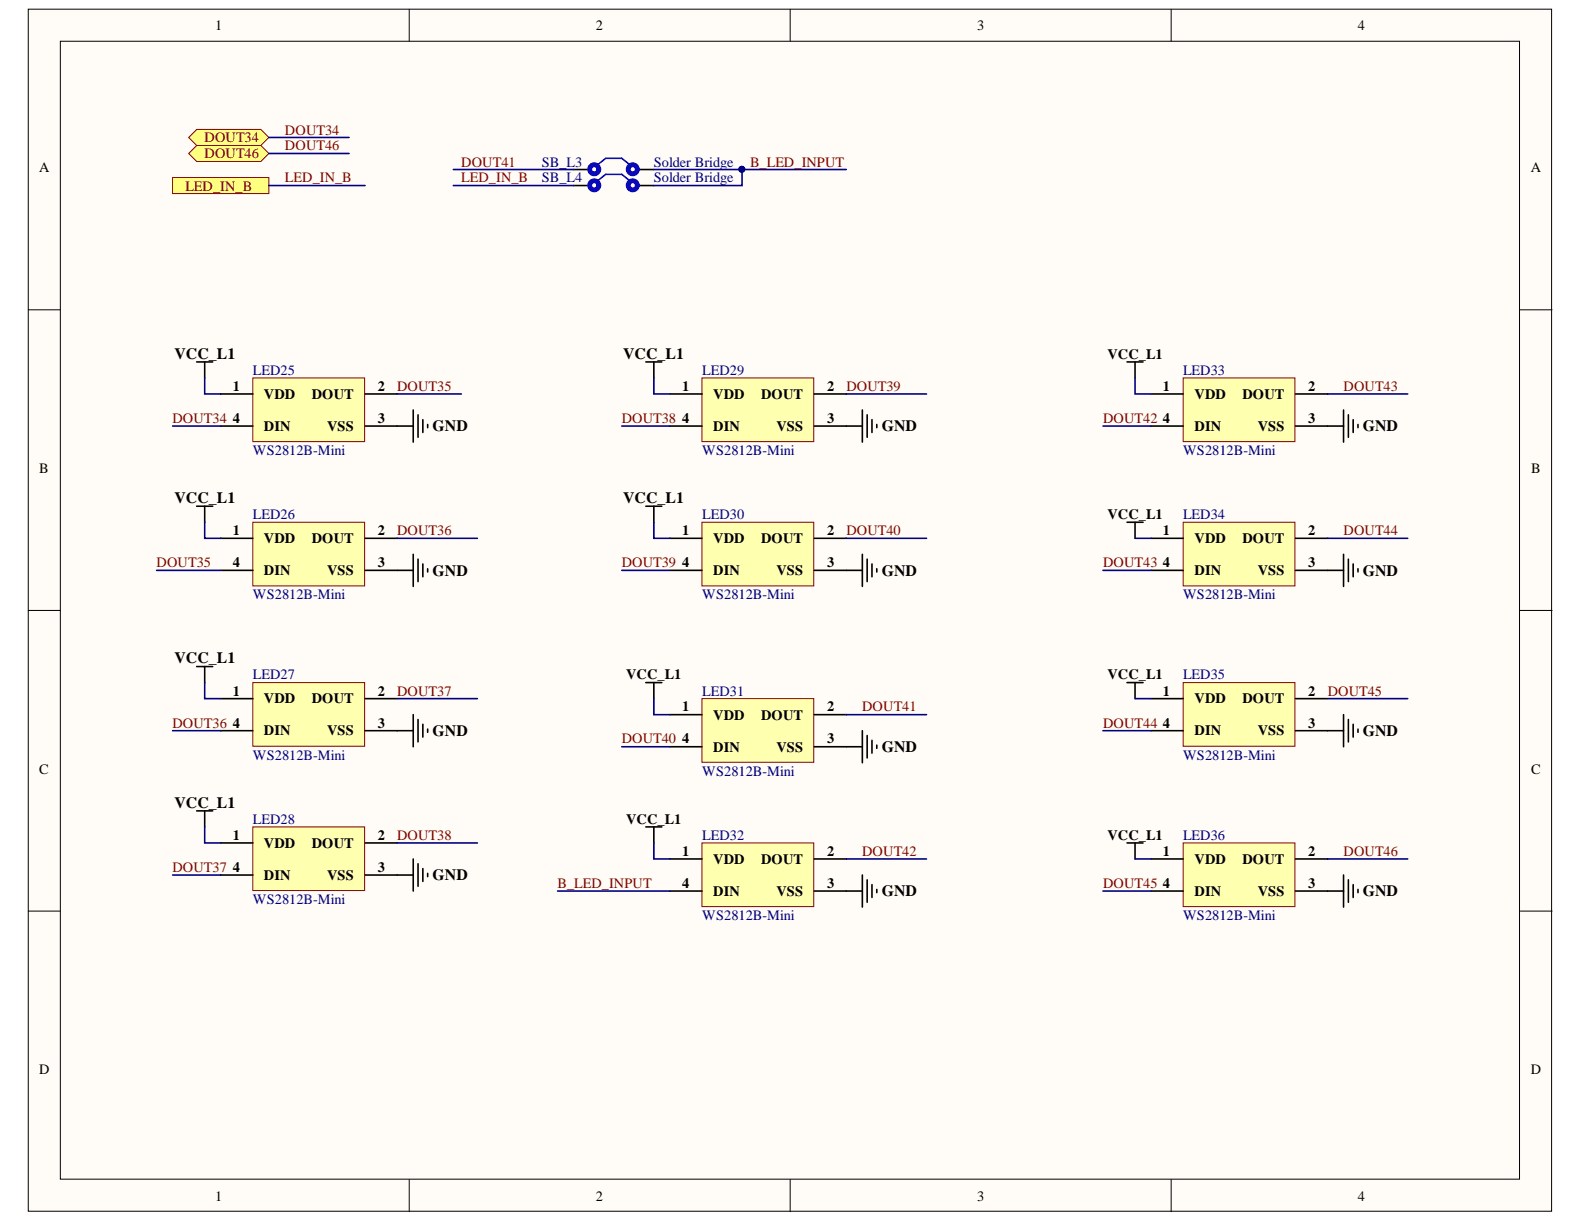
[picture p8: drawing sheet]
<svg xmlns="http://www.w3.org/2000/svg" width="279mm" height="216mm" viewBox="0 0 279 216" stroke-linecap="round" stroke-linejoin="round" font-family="sans-serif">
<g fill="#fffcf8" stroke="#000" stroke-width=".18">
<path d="M5 1.6h268.7v212h-268.7z"/>
<path d="M10.6 7.3h257.4v200.7h-257.4z"/>
</g>
<path d="M72.2 1.6v5.7M139.4 1.6v5.7M206.6 1.6v5.7M5 54.6h5.6M268.1 54.6h5.7M5 107.7h5.6M268.1 107.7h5.7M5 160.7h5.6M268.1 160.7h5.7M72.2 208.1v5.6M139.4 208.1v5.6M206.6 208.1v5.6" fill="none" stroke="#000" stroke-width=".18"/>
<path d="M123.8 148.7h19.7v11.2h-19.7z" fill="#ffffb0" stroke="#800000" stroke-width=".18"/>
<path d="M113.9 145.9h2.8M115.3 145.9v2.8M118.2 151.5h5.6M118.2 157.2h5.6M143.6 151.5h5.7M143.6 157.2h8.5M152.1 154.3v5.7M153 155.2v3.9M153.8 156v2.3M154.7 156.9v.6" fill="none" stroke="#000" stroke-width=".28"/>
<path d="M44.6 66.7h19.7v11.2h-19.7z" fill="#ffffb0" stroke="#800000" stroke-width=".18"/>
<path d="M34.7 63.8h2.8M36.1 63.8v2.9M38.9 69.5h5.7M38.9 75.2h5.7M64.4 69.5h5.7M64.4 75.2h8.5M72.9 72.3v5.7M73.7 73.2v3.9M74.6 74v2.3M75.4 74.9v.5" fill="none" stroke="#000" stroke-width=".28"/>
<path d="M44.6 92.1h19.7v11.2h-19.7z" fill="#ffffb0" stroke="#800000" stroke-width=".18"/>
<path d="M34.7 89.3h2.8M36.1 89.3v2.8M38.9 94.9h5.7M64.4 94.9h5.7M72.9 97.8v5.6M73.7 98.6v4M74.6 99.5v2.2M38.9 100.6h5.7M64.4 100.6h8.5M75.4 100.3v.6" fill="none" stroke="#000" stroke-width=".28"/>
<path d="M44.6 120.4h19.7v11.2h-19.7z" fill="#ffffb0" stroke="#800000" stroke-width=".18"/>
<path d="M34.7 117.6h2.8M36.1 117.6v2.8M38.9 123.2h5.7M38.9 128.9h5.7M64.4 123.2h5.7M64.4 128.9h8.5M72.9 126.1v5.6M73.7 126.9v4M74.6 127.8v2.2M75.4 128.6v.6" fill="none" stroke="#000" stroke-width=".28"/>
<path d="M44.6 145.9h19.7v11.2h-19.7z" fill="#ffffb0" stroke="#800000" stroke-width=".18"/>
<path d="M34.7 143h2.8M36.1 143v2.9M38.9 148.7h5.7M38.9 154.3h5.7M64.4 148.7h5.7M64.4 154.3h8.5M72.9 151.5v5.7M73.7 152.4v3.9M74.6 153.2v2.3M75.4 154.1v.5" fill="none" stroke="#000" stroke-width=".28"/>
<path d="M123.8 66.7h19.7v11.2h-19.7z" fill="#ffffb0" stroke="#800000" stroke-width=".18"/>
<path d="M113.9 63.8h2.8M115.3 63.8v2.9M118.2 69.5h5.6M118.2 75.2h5.6M143.6 69.5h5.7M143.6 75.2h8.5M152.1 72.3v5.7M153 73.2v3.9M153.8 74v2.3M154.7 74.9v.5" fill="none" stroke="#000" stroke-width=".28"/>
<path d="M123.8 92.1h19.7v11.2h-19.7z" fill="#ffffb0" stroke="#800000" stroke-width=".18"/>
<path d="M113.9 89.3h2.8M115.3 89.3v2.8M118.2 94.9h5.6M143.6 94.9h5.7M152.1 97.8v5.6M153 98.6v4M153.8 99.5v2.2M118.2 100.6h5.6M143.6 100.6h8.5M154.7 100.3v.6" fill="none" stroke="#000" stroke-width=".28"/>
<path d="M123.8 123.2h19.7v11.3h-19.7z" fill="#ffffb0" stroke="#800000" stroke-width=".18"/>
<path d="M113.9 120.4h2.8M115.3 120.4v2.8M118.2 126.1h5.6M118.2 131.7h5.6M143.6 126.1h5.7M143.6 131.7h8.5M152.1 128.9v5.6M153 129.7v4M153.8 130.6v2.2M154.7 131.4v.6" fill="none" stroke="#000" stroke-width=".28"/>
<path d="M208.7 66.7h19.7v11.2h-19.7z" fill="#ffffb0" stroke="#800000" stroke-width=".18"/>
<path d="M198.8 63.8h2.8M200.2 63.8v2.9M203 69.5h5.7M203 75.2h5.7M228.5 69.5h5.7M228.5 75.2h8.5M237 72.3v5.7M237.8 73.2v3.9M238.7 74v2.3M239.5 74.9v.5" fill="none" stroke="#000" stroke-width=".28"/>
<path d="M208.7 92.1h19.7v11.2h-19.7z" fill="#ffffb0" stroke="#800000" stroke-width=".18"/>
<path d="M198.8 92.1h2.8M200.2 92.1v2.8M203 94.9h5.7M228.5 94.9h5.7M237 97.8v5.6M237.8 98.6v4M238.7 99.5v2.2M203 100.6h5.7M228.5 100.6h8.5M239.5 100.3v.6" fill="none" stroke="#000" stroke-width=".28"/>
<path d="M208.7 120.4h19.7v11.2h-19.7z" fill="#ffffb0" stroke="#800000" stroke-width=".18"/>
<path d="M198.8 120.4h2.8M200.2 120.4v2.8M203 123.2h5.7M203 128.9h5.7M228.5 123.2h5.7M228.5 128.9h8.5M237 126.1v5.6M237.8 126.9v4M238.7 127.8v2.2M239.5 128.6v.6" fill="none" stroke="#000" stroke-width=".28"/>
<path d="M208.7 148.7h19.7v11.2h-19.7z" fill="#ffffb0" stroke="#800000" stroke-width=".18"/>
<path d="M198.8 148.7h2.8M200.2 148.7v2.8M203 151.5h5.7M203 157.2h5.7M228.5 151.5h5.7M228.5 157.2h8.5M237 154.3v5.7M237.8 155.2v3.9M238.7 156v2.3M239.5 156.9v.6" fill="none" stroke="#000" stroke-width=".28"/>
<g fill="#ffff80" stroke="#800000" stroke-width=".18">
<path d="M33.3 24.2l1.4-1.4h11.3l1.4 1.4-1.4 1.5h-11.3z" fill-rule="evenodd"/>
<path d="M33.3 27.1l1.4-1.4h11.3l1.4 1.4-1.4 1.4h-11.3z" fill-rule="evenodd"/>
</g>
<path d="M101.2 29.9h2.8M101.2 32.7h2.8M112.5 29.9h2.8M112.5 32.7h2.8" fill="none" stroke="#000" stroke-width=".28"/>
<g fill="none" stroke="#00f" stroke-width=".85">
<circle cx="104.8" cy="29.9" r=".81"/>
<circle cx="104.8" cy="32.7" r=".81"/>
<circle cx="111.6" cy="29.9" r=".81"/>
<circle cx="111.6" cy="32.7" r=".81"/>
</g>
<path d="M105.4 29.1l1.4-1.2h2.9l1.4 1.2M105.4 31.9l1.4-1.2h2.9l1.4 1.2" fill="none" stroke="#00f" stroke-width=".28"/>
<g fill="none" stroke="#000080" stroke-width=".28">
<path d="M47.4 27.1h14.2M47.4 24.2h14.2M80 32.7h21.2M80 29.9h21.2M115.3 29.9h34M130.9 29.9v2.8h-15.6M30.4 75.2h8.5M36.1 66.7v2.8h2.8M70.1 69.5h11.3M109.7 75.2h8.5M115.3 66.7v2.8h2.9M149.3 69.5h14.1"/>
<path d="M194.5 75.2h8.5M200.2 66.7v2.8h2.8M234.2 69.5h14.1M36.1 92.1v2.8h2.8M70.1 94.9h14.1M115.3 92.1v2.8h2.9M149.3 94.9h14.1M200.2 94.9h2.8M234.2 94.9h14.1M27.6 100.6h11.3M109.7 100.6h8.5M194.5 100.6h8.5"/>
<path d="M30.4 128.9h8.5M36.1 120.4v2.8h2.8M70.1 123.2h14.1M109.7 131.7h8.5M115.3 123.2v2.9h2.9M149.3 126.1h14.1M194.5 128.9h8.5M200.2 123.2h2.8M234.2 123.2h14.1M30.4 154.3h8.5M36.1 145.9v2.8h2.8M70.1 148.7h14.1"/>
<path d="M98.4 157.2h19.8M115.3 148.7v2.8h2.9M149.3 151.5h14.1M194.5 157.2h8.5M200.2 151.5h2.8M234.2 151.5h14.1"/>
</g>
<circle cx="130.8" cy="29.9" r=".52" fill="#000080" stroke="#000080" stroke-width=".18"/>
<path d="M30.4 31.3h17v2.8h-17z" fill-rule="evenodd" fill="#ffff80" stroke="#800000" stroke-width=".18"/>
<path d="M47.4 32.7h17" fill="none" stroke="#000080" stroke-width=".28"/>
<g font-size="2.8">
<text x="30.8" y="63.3">VCC_L1</text>
<text x="109.9" y="63.3">VCC_L1</text>
<text x="76.3" y="76.1">GND</text>
<text x="155.5" y="76.1">GND</text>
<text x="240.4" y="76.1">GND</text>
<text x="30.8" y="88.7">VCC_L1</text>
<text x="109.9" y="88.7">VCC_L1</text>
<text x="76.3" y="101.6">GND</text>
<text x="155.5" y="101.6">GND</text>
<text x="240.4" y="101.6">GND</text>
<text x="30.8" y="117">VCC_L1</text>
<text x="76.3" y="129.8">GND</text>
<text x="240.4" y="129.8">GND</text>
<text x="155.5" y="132.7">GND</text>
<text x="30.8" y="142.5">VCC_L1</text>
<text x="76.3" y="155.3">GND</text>
<text x="155.5" y="158.1">GND</text>
<text x="240.4" y="158.1">GND</text>
</g>
<g font-size="2.5">
<text x="37.9" y="5.3">1</text>
<text x="105.1" y="5.3">2</text>
<text x="172.4" y="5.3">3</text>
<text x="239.5" y="5.3">4</text>
<text x="6.9" y="30.4">A</text>
<text x="270" y="30.4">A</text>
<text x="195.3" y="63.3">VCC_L1</text>
<text x="41.1" y="68.9">1</text>
<text x="46.6" y="70.3">VDD</text>
<text x="55" y="70.3">DOUT</text>
<text x="66.7" y="68.9">2</text>
<text x="120.3" y="68.9">1</text>
<text x="125.8" y="70.3">VDD</text>
<text x="134.2" y="70.3">DOUT</text>
<text x="145.9" y="68.9">2</text>
<text x="205.1" y="68.9">1</text>
<text x="210.7" y="70.3">VDD</text>
<text x="219.2" y="70.3">DOUT</text>
<text x="230.7" y="68.9">2</text>
<text x="41.1" y="74.6">4</text>
<text x="46.6" y="76">DIN</text>
<text x="57.7" y="76">VSS</text>
<text x="66.7" y="74.6">3</text>
<text x="120.3" y="74.6">4</text>
<text x="125.8" y="76">DIN</text>
<text x="137" y="76">VSS</text>
<text x="145.9" y="74.6">3</text>
<text x="205.1" y="74.6">4</text>
<text x="210.7" y="76">DIN</text>
<text x="221.9" y="76">VSS</text>
<text x="230.7" y="74.6">3</text>
<text x="6.9" y="83.4">B</text>
<text x="270.1" y="83.4">B</text>
<text x="41.1" y="94.4">1</text>
<text x="46.6" y="95.8">VDD</text>
<text x="55" y="95.8">DOUT</text>
<text x="66.7" y="94.4">2</text>
<text x="120.3" y="94.4">1</text>
<text x="125.8" y="95.8">VDD</text>
<text x="134.2" y="95.8">DOUT</text>
<text x="145.9" y="94.4">2</text>
<text x="195.3" y="91.5">VCC_L1</text>
<text x="205.1" y="94.4">1</text>
<text x="210.7" y="95.8">VDD</text>
<text x="219.2" y="95.8">DOUT</text>
<text x="230.7" y="94.4">2</text>
<text x="41.1" y="100.1">4</text>
<text x="46.6" y="101.5">DIN</text>
<text x="57.7" y="101.5">VSS</text>
<text x="66.7" y="100.1">3</text>
<text x="120.3" y="100.1">4</text>
<text x="125.8" y="101.5">DIN</text>
<text x="137" y="101.5">VSS</text>
<text x="145.9" y="100.1">3</text>
<text x="205.1" y="100.1">4</text>
<text x="210.7" y="101.5">DIN</text>
<text x="221.9" y="101.5">VSS</text>
<text x="230.7" y="100.1">3</text>
<text x="110.4" y="119.8">VCC_L1</text>
<text x="195.3" y="119.8">VCC_L1</text>
<text x="41.1" y="122.7">1</text>
<text x="46.6" y="124.1">VDD</text>
<text x="55" y="124.1">DOUT</text>
<text x="66.7" y="122.7">2</text>
<text x="120.3" y="125.5">1</text>
<text x="145.9" y="125.5">2</text>
<text x="205.1" y="122.7">1</text>
<text x="210.7" y="124.1">VDD</text>
<text x="219.2" y="124.1">DOUT</text>
<text x="230.7" y="122.7">2</text>
<text x="41.1" y="128.4">4</text>
<text x="46.6" y="129.7">DIN</text>
<text x="57.7" y="129.7">VSS</text>
<text x="66.7" y="128.4">3</text>
<text x="120.3" y="131.1">4</text>
<text x="125.8" y="126.9">VDD</text>
<text x="134.2" y="126.9">DOUT</text>
<text x="145.9" y="131.1">3</text>
<text x="205.1" y="128.4">4</text>
<text x="210.7" y="129.7">DIN</text>
<text x="221.9" y="129.7">VSS</text>
<text x="230.7" y="128.4">3</text>
<text x="6.9" y="136.5">C</text>
<text x="125.8" y="132.6">DIN</text>
<text x="137" y="132.6">VSS</text>
<text x="270.1" y="136.5">C</text>
<text x="41.1" y="148.1">1</text>
<text x="46.6" y="149.6">VDD</text>
<text x="55" y="149.6">DOUT</text>
<text x="66.7" y="148.1">2</text>
<text x="110.4" y="145.3">VCC_L1</text>
<text x="195.3" y="148.1">VCC_L1</text>
<text x="41.1" y="153.8">4</text>
<text x="46.6" y="155.2">DIN</text>
<text x="57.7" y="155.2">VSS</text>
<text x="66.7" y="153.8">3</text>
<text x="120.3" y="151">1</text>
<text x="125.8" y="152.3">VDD</text>
<text x="134.2" y="152.3">DOUT</text>
<text x="145.9" y="151">2</text>
<text x="205.1" y="151">1</text>
<text x="210.7" y="152.3">VDD</text>
<text x="219.2" y="152.3">DOUT</text>
<text x="230.7" y="151">2</text>
<text x="120.3" y="156.6">4</text>
<text x="125.8" y="158">DIN</text>
<text x="137" y="158">VSS</text>
<text x="145.9" y="156.6">3</text>
<text x="205.1" y="156.6">4</text>
<text x="210.7" y="158">DIN</text>
<text x="221.9" y="158">VSS</text>
<text x="230.7" y="156.6">3</text>
<text x="6.9" y="189.5">D</text>
<text x="270" y="189.5">D</text>
<text x="37.9" y="211.8">1</text>
<text x="105.1" y="211.8">2</text>
<text x="172.4" y="211.8">3</text>
<text x="239.5" y="211.8">4</text>
</g>
<g font-size="2.5" fill="#800000">
<text x="50.3" y="23.7">DOUT34</text>
<text x="36.1" y="25.1">DOUT34</text>
<text x="36.1" y="28">DOUT46</text>
<text x="50.3" y="26.5">DOUT46</text>
<text x="81.4" y="29.4">DOUT41</text>
<text x="132.3" y="29.4">B_LED_INPUT</text>
<text x="32.7" y="33.6">LED_IN_B</text>
<text x="50.3" y="32.2">LED_IN_B</text>
<text x="81.4" y="32.2">LED_IN_B</text>
<text x="70" y="68.9">DOUT35</text>
<text x="149.3" y="68.9">DOUT39</text>
<text x="237" y="68.9">DOUT43</text>
<text x="30.4" y="74.6">DOUT34</text>
<text x="109.7" y="74.6">DOUT38</text>
<text x="194.6" y="74.6">DOUT42</text>
<text x="70" y="94.4">DOUT36</text>
<text x="149.3" y="94.4">DOUT40</text>
<text x="237" y="94.4">DOUT44</text>
<text x="27.6" y="100.1">DOUT35</text>
<text x="109.7" y="100.1">DOUT39</text>
<text x="194.6" y="100.1">DOUT43</text>
<text x="70" y="122.7">DOUT37</text>
<text x="152.1" y="125.5">DOUT41</text>
<text x="234.2" y="122.7">DOUT45</text>
<text x="30.4" y="128.4">DOUT36</text>
<text x="109.7" y="131.1">DOUT40</text>
<text x="194.6" y="128.4">DOUT44</text>
<text x="70" y="148.1">DOUT38</text>
<text x="30.4" y="153.8">DOUT37</text>
<text x="152.1" y="151">DOUT42</text>
<text x="237" y="151">DOUT46</text>
<text x="98.3" y="156.6">B_LED_INPUT</text>
<text x="194.6" y="156.6">DOUT45</text>
</g>
<g font-size="2.5" fill="#000080">
<text x="95.6" y="29.4">SB_L3</text>
<text x="115.3" y="29.4">Solder Bridge</text>
<text x="95.6" y="32.2">SB_L4</text>
<text x="115.3" y="32.2">Solder Bridge</text>
<text x="44.6" y="66.1">LED25</text>
<text x="123.9" y="66.1">LED29</text>
<text x="208.7" y="66.1">LED33</text>
<text x="44.6" y="80.2">WS2812B-Mini</text>
<text x="123.9" y="80.2">WS2812B-Mini</text>
<text x="208.7" y="80.2">WS2812B-Mini</text>
<text x="44.6" y="91.5">LED26</text>
<text x="123.9" y="91.5">LED30</text>
<text x="208.7" y="91.5">LED34</text>
<text x="44.6" y="105.7">WS2812B-Mini</text>
<text x="123.9" y="105.7">WS2812B-Mini</text>
<text x="208.7" y="105.7">WS2812B-Mini</text>
<text x="44.6" y="119.8">LED27</text>
<text x="208.7" y="119.8">LED35</text>
<text x="123.9" y="122.7">LED31</text>
<text x="44.6" y="134">WS2812B-Mini</text>
<text x="123.9" y="136.8">WS2812B-Mini</text>
<text x="208.7" y="134">WS2812B-Mini</text>
<text x="44.6" y="145.3">LED28</text>
<text x="123.9" y="148.1">LED32</text>
<text x="208.7" y="148.1">LED36</text>
<text x="44.6" y="159.4">WS2812B-Mini</text>
<text x="123.9" y="162.3">WS2812B-Mini</text>
<text x="208.7" y="162.3">WS2812B-Mini</text>
</g>
</svg>
